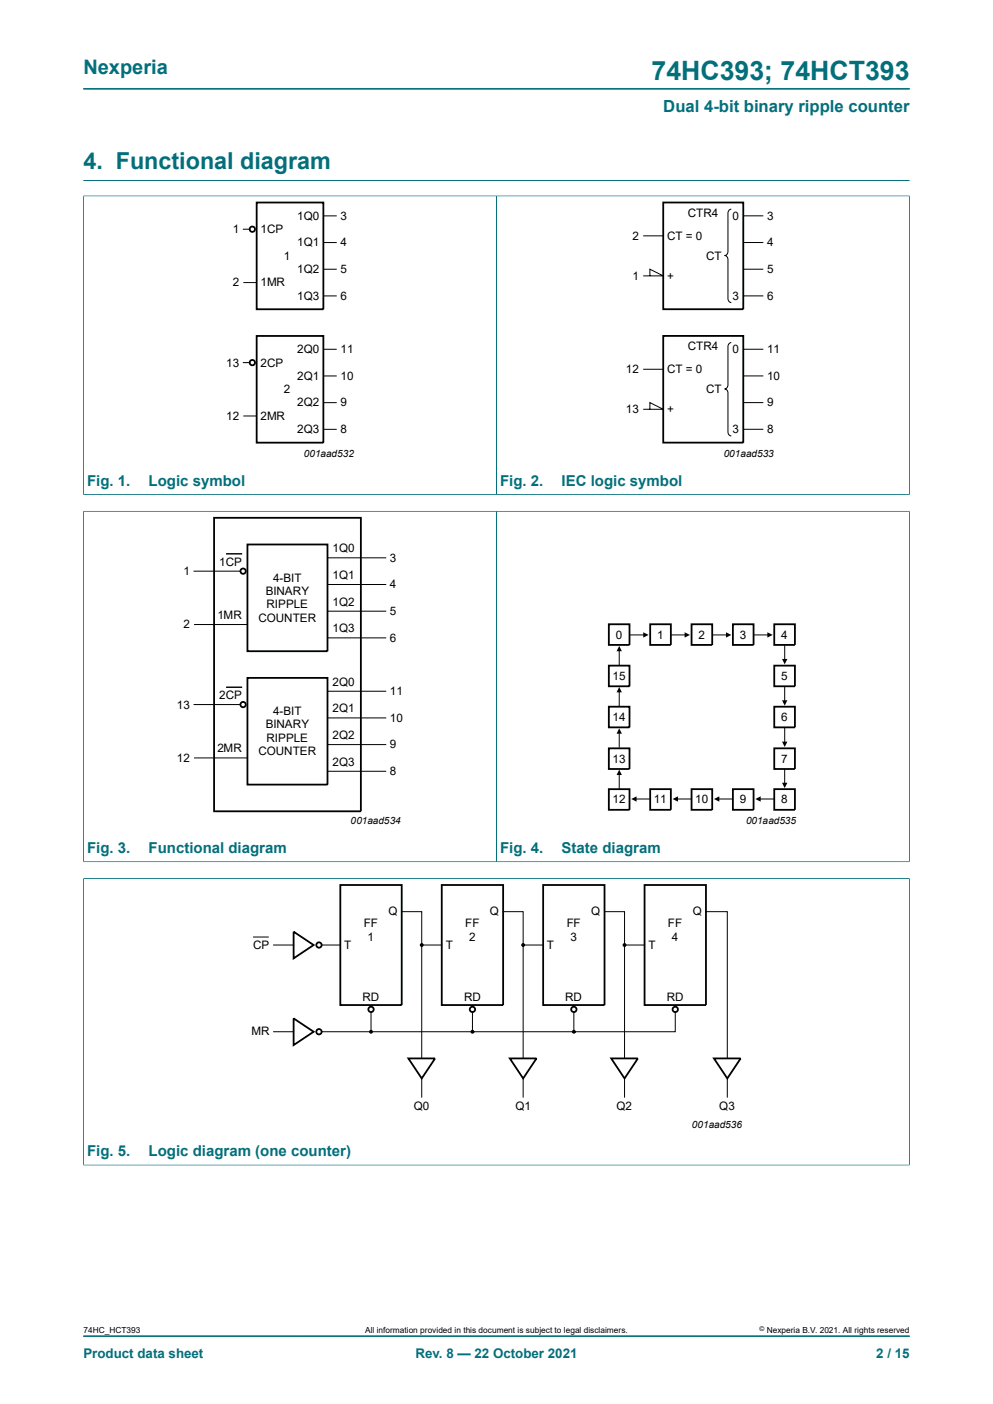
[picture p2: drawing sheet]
<svg xmlns="http://www.w3.org/2000/svg" width="210mm" height="297mm" viewBox="0 0 210 297" stroke-linecap="round" stroke-linejoin="round" font-family="sans-serif">
<g fill="none" stroke="#036f7b" stroke-width=".21">
<path d="M17.6 18.8h174.8M17.6 38.2h174.8M17.6 41.5h174.8M17.6 41.4v63.3M105 41.5v63.1M192.4 41.4v63.3M17.6 104.6h174.8M17.6 108.2h174.8M17.6 108.1v74.3M105 108.2v74.1M192.4 108.1v74.3M17.6 182.3h174.8"/>
<path d="M17.6 185.8h174.8M17.6 185.8v60.7M192.4 185.8v60.7M17.6 246.5h174.8M17.6 282.6h174.8"/>
</g>
<g fill="none" stroke="#000" stroke-width=".21">
<path d="M51.5 48.5h1.3M51.5 59.8h2.8M68.4 45.7h2.8M68.4 51.3h2.8M68.4 57h2.8M136 58.4h4.3l-2.9-1.5v1.5M136 49.9h4.3M154.7 44.2a.79 .79 0 0 0-.8 .9v8.1a.79 .79 0 0 1-.7 .9 .79 .79 0 0 1 .7 .8v8.3a.79 .79 0 0 0 .8 .8M157.2 45.7h4.2M157.2 51.3h4.2M157.2 56.9h4.2M51.5 76.7h1.3"/>
<path d="M68.4 62.6h2.8M68.4 73.9h2.8M68.4 79.5h2.8M136 78.1h4.3M154.7 72.5a.79 .79 0 0 0-.8 .8v8.1a.79 .79 0 0 1-.7 .9 .79 .79 0 0 1 .7 .8v8.3a.79 .79 0 0 0 .8 .8M157.2 62.6h4.2M157.2 79.5h4.2M157.2 73.9h4.2M51.5 88h2.8M68.4 85.2h2.8M68.4 90.8h2.8M136 86.6h4.3l-2.9-1.4v1.4"/>
<path d="M157.2 85.2h4.2M157.2 90.8h4.2M47.8 117.2h3.4M69.3 118h12.4M41 120.8h9.8M41 132.1h11.3M69.3 123.6h12.4M69.3 129.3h12.4M69.3 134.9h12.4M131 137.3v3.3M133.2 134.3h3.3M142 134.3h3.2"/>
<path d="M150.7 134.3h3.3M159.5 134.3h3.2M166 136.6v3.2M41 149h9.8M47.8 145.4h3.4M69.3 146.2h12.4M69.3 151.9h12.4M69.3 157.5h12.4M131 146v3.3M131 154.8v3.2M165.9 145.3v3.3M166 154.1v3.2"/>
<path d="M41 160.3h11.3M69.3 163.2h12.4M131 163.5v3.3M134.2 169h3.2M142.9 169h3.3M151.7 169h3.2M160.4 169h3.3M165.9 162.8v3.2M53.6 198.2h3.1M57.9 199.9h4.2M68 199.9h4M85 192.9h4.2v31"/>
<path d="M89.2 199.9h4.2M106.4 192.9h4.2v31M110.6 199.9h4.3M127.8 192.9h4.3v31M132.1 199.9h4.2M149.3 192.9h4.5v31M57.9 218.3h4.2M78.5 214.1v4.2M99.9 214.1v4.2M121.4 214.1v4.2M142.8 214.1v4.2h-74.8M89.2 228.1v4"/>
<path d="M110.6 228.1v4M132.1 228.1v4M153.8 228.1v4"/>
</g>
<g fill="none" stroke="#000" stroke-width=".38">
<path d="M54.3 42.8h14.1v22.6h-14.1zM140.3 42.8h16.9v22.6h-16.9zM54.3 71.1h14.1v22.5h-14.1zM140.3 71.1h16.9v22.5h-16.9zM45.3 109.5h31v62.1h-31zM52.3 115.2h17v22.6h-17zM128.8 132.1h4.3v4.3h-4.3zM137.5 132.1h4.4v4.3h-4.4zM146.2 132.1h4.4v4.3h-4.4zM155 132.1h4.4v4.3h-4.4zM163.7 132.1h4.4v4.3h-4.4zM52.3 143.4h17v22.6h-17z"/>
<path d="M128.8 140.8h4.3v4.4h-4.3zM128.8 149.5h4.3v4.4h-4.3zM128.8 158.3h4.3v4.4h-4.3zM163.7 140.8h4.4v4.4h-4.4zM163.7 149.5h4.4v4.4h-4.4zM163.7 158.3h4.4v4.4h-4.4zM128.8 166.9h4.3v4.4h-4.3zM137.5 166.9h4.4v4.4h-4.4zM146.2 166.9h4.4v4.4h-4.4zM155 166.9h4.4v4.4h-4.4zM163.7 166.9h4.4v4.4h-4.4zM62.1 197.1l4.2 2.8-4.2 2.8z"/>
<path d="M72 187.2h13v25.4h-13zM93.4 187.2h13v25.4h-13zM114.9 187.2h12.9v25.4h-12.9zM136.3 187.2h13v25.4h-13zM62.1 215.4l4.2 2.9-4.2 2.8zM86.4 223.9h5.6l-2.8 4.2zM107.8 223.9h5.7l-2.9 4.2zM129.3 223.9h5.6l-2.8 4.2zM151 223.9h5.6l-2.8 4.2z"/>
<circle cx="53.4" cy="48.5" r=".56"/>
<circle cx="53.4" cy="76.7" r=".56"/>
<circle cx="51.4" cy="120.8" r=".56"/>
<circle cx="51.4" cy="149" r=".56"/>
<circle cx="67.5" cy="199.9" r=".57"/>
<circle cx="67.5" cy="218.3" r=".57"/>
<circle cx="78.5" cy="213.5" r=".56"/>
<circle cx="99.9" cy="213.5" r=".56"/>
<circle cx="121.4" cy="213.5" r=".56"/>
<circle cx="142.8" cy="213.5" r=".56"/>
</g>
<g fill="#000">
<path d="M131 136.6l.5 1.2h-1.1zM136 133.7l1.2 .6-1.2 .6zM144.8 133.7l1.1 .6-1.1 .6zM153.5 133.7l1.2 .6-1.2 .6zM162.3 133.7l1.1 .6-1.1 .6zM131 145.3l.5 1.2h-1.1zM131 154.1l.5 1.1h-1.1zM165.4 148.1h1.1l-.6 1.2zM165.4 156.9h1.1l-.5 1.1zM165.4 139.4h1.1l-.5 1.1zM131 162.8l.5 1.1h-1.1zM133.5 169l1.1-.5v1.1z"/>
<path d="M142.2 169l1.2-.5v1.1zM151 169l1.1-.5v1.1zM159.7 169l1.2-.5v1.1zM165.4 165.6h1.1l-.6 1.1z"/>
<circle cx="89.2" cy="199.9" r=".28"/>
<circle cx="110.6" cy="199.9" r=".28"/>
<circle cx="132.1" cy="199.9" r=".28"/>
<circle cx="78.5" cy="218.3" r=".28"/>
<circle cx="99.9" cy="218.3" r=".28"/>
<circle cx="121.4" cy="218.3" r=".28"/>
</g>
<g fill="none" stroke="#000" stroke-width=".25">
<circle cx="89.2" cy="199.9" r=".28"/>
<circle cx="110.6" cy="199.9" r=".28"/>
<circle cx="132.1" cy="199.9" r=".28"/>
<circle cx="78.5" cy="218.3" r=".28"/>
<circle cx="99.9" cy="218.3" r=".28"/>
<circle cx="121.4" cy="218.3" r=".28"/>
</g>
<text font-size="5.6" fill="#036f7b" x="137.8" y="16.8">74HC393; 74HCT393</text>
<text font-size="4.9" fill="#036f7b" x="17.6" y="35.9">4. Functional diagram</text>
<text font-size="4.2" fill="#036f7b" x="17.6" y="15.6">Nexperia</text>
<text font-size="3.5" fill="#036f7b" x="140.3" y="23.7">Dual 4-bit binary ripple counter</text>
<g font-size="3.2" fill="#036f7b">
<text x="18.4" y="102.8">Fig. 1.</text>
<text x="31.4" y="102.8">Logic symbol</text>
<text x="105.8" y="102.8">Fig. 2.</text>
<text x="118.8" y="102.8">IEC logic symbol</text>
<text x="18.4" y="180.4">Fig. 3.</text>
<text x="31.4" y="180.4">Functional diagram</text>
<text x="105.8" y="180.4">Fig. 4.</text>
<text x="118.8" y="180.4">State diagram</text>
<text x="18.4" y="244.6">Fig. 5.</text>
<text x="31.4" y="244.6">Logic diagram (one counter)</text>
</g>
<g font-size="2.8" fill="#036f7b">
<text x="17.6" y="287.2">Product data sheet</text>
<text x="87.9" y="287.2">Rev. 8 — 22 October 2021</text>
<text x="185.3" y="287.2">2 / 15</text>
</g>
<g font-size="2.5">
<text x="62.8" y="46.5">1Q0</text>
<text x="72" y="46.5">3</text>
<text x="145.5" y="45.9">CTR4</text>
<text x="154.9" y="46.5">0</text>
<text x="162.2" y="46.5">3</text>
<text x="49.2" y="49.3">1</text>
<text x="55.1" y="49.3">1CP</text>
<text x="62.8" y="52.1">1Q1</text>
<text x="72" y="52.1">4</text>
<text x="133.8" y="50.7">2</text>
<text x="141.1" y="50.7">CT = 0</text>
<text x="162.2" y="52.1">4</text>
<text x="60" y="54.9">1</text>
<text x="62.8" y="57.8">1Q2</text>
<text x="72" y="57.8">5</text>
<text x="133.8" y="59.2">1</text>
<text x="141.1" y="59.2">+</text>
<text x="149.3" y="54.9">CT</text>
<text x="162.2" y="57.8">5</text>
<text x="49.2" y="60.6">2</text>
<text x="55.1" y="60.6">1MR</text>
<text x="62.8" y="63.4">1Q3</text>
<text x="72" y="63.4">6</text>
<text x="154.9" y="63.4">3</text>
<text x="162.2" y="63.4">6</text>
<text x="47.8" y="77.5">13</text>
<text x="55.1" y="77.5">2CP</text>
<text x="62.8" y="74.7">2Q0</text>
<text x="72" y="74.7">11</text>
<text x="145.5" y="74.1">CTR4</text>
<text x="154.9" y="74.7">0</text>
<text x="162.2" y="74.7">11</text>
<text x="60" y="83.2">2</text>
<text x="62.8" y="80.3">2Q1</text>
<text x="72" y="80.3">10</text>
<text x="132.4" y="78.9">12</text>
<text x="141.1" y="78.9">CT = 0</text>
<text x="149.3" y="83.2">CT</text>
<text x="162.2" y="80.3">10</text>
<text x="47.8" y="88.8">12</text>
<text x="55.1" y="88.8">2MR</text>
<text x="62.8" y="86">2Q2</text>
<text x="72" y="86">9</text>
<text x="132.4" y="87.4">13</text>
<text x="141.1" y="87.4">+</text>
<text x="162.2" y="86">9</text>
<text x="62.8" y="91.6">2Q3</text>
<text x="72" y="91.6">8</text>
<text x="154.9" y="91.6">3</text>
<text x="162.2" y="91.6">8</text>
<text x="46.3" y="119.7">1CP</text>
<text x="70.3" y="116.9">1Q0</text>
<text x="82.5" y="118.8">3</text>
<text x="38.8" y="121.6">1</text>
<text x="56.2" y="125.9">BINARY</text>
<text x="57.8" y="123">4-BIT</text>
<text x="70.3" y="122.5">1Q1</text>
<text x="82.5" y="124.5">4</text>
<text x="46" y="131">1MR</text>
<text x="54.7" y="131.5">COUNTER</text>
<text x="56.4" y="128.7">RIPPLE</text>
<text x="70.3" y="128.2">1Q2</text>
<text x="82.5" y="130.1">5</text>
<text x="38.8" y="132.9">2</text>
<text x="70.3" y="133.7">1Q3</text>
<text x="82.5" y="135.8">6</text>
<text x="130.2" y="135.1">0</text>
<text x="139" y="135.1">1</text>
<text x="147.7" y="135.1">2</text>
<text x="156.5" y="135.1">3</text>
<text x="165.2" y="135.1">4</text>
<text x="129.5" y="143.8">15</text>
<text x="165.2" y="143.8">5</text>
<text x="37.4" y="149.9">13</text>
<text x="46.3" y="147.9">2CP</text>
<text x="70.3" y="145.1">2Q0</text>
<text x="82.5" y="147">11</text>
<text x="56.2" y="154.1">BINARY</text>
<text x="57.8" y="151.3">4-BIT</text>
<text x="70.3" y="150.7">2Q1</text>
<text x="82.5" y="152.7">10</text>
<text x="129.5" y="152.5">14</text>
<text x="165.2" y="152.5">6</text>
<text x="37.4" y="161.1">12</text>
<text x="46" y="159.1">2MR</text>
<text x="54.7" y="159.7">COUNTER</text>
<text x="56.4" y="156.9">RIPPLE</text>
<text x="70.3" y="156.4">2Q2</text>
<text x="82.5" y="158.3">9</text>
<text x="129.5" y="161.3">13</text>
<text x="165.2" y="161.3">7</text>
<text x="70.3" y="162">2Q3</text>
<text x="82.5" y="164">8</text>
<text x="129.5" y="169.9">12</text>
<text x="138.3" y="169.9">11</text>
<text x="147" y="169.9">10</text>
<text x="156.5" y="169.9">9</text>
<text x="165.2" y="169.9">8</text>
<text x="76.9" y="196.2">FF</text>
<text x="82.1" y="193.6">Q</text>
<text x="98.4" y="196.2">FF</text>
<text x="103.6" y="193.6">Q</text>
<text x="119.8" y="196.2">FF</text>
<text x="125.1" y="193.6">Q</text>
<text x="141.2" y="196.2">FF</text>
<text x="146.5" y="193.6">Q</text>
<text x="53.5" y="200.7">CP</text>
<text x="72.8" y="200.7">T</text>
<text x="77.7" y="199">1</text>
<text x="94.3" y="200.7">T</text>
<text x="99.2" y="199">2</text>
<text x="115.7" y="200.7">T</text>
<text x="120.7" y="199">3</text>
<text x="137.1" y="200.7">T</text>
<text x="142.1" y="199">4</text>
<text x="76.7" y="211.7">RD</text>
<text x="98.1" y="211.7">RD</text>
<text x="119.5" y="211.7">RD</text>
<text x="141" y="211.7">RD</text>
<text x="53.2" y="219">MR</text>
<text x="87.5" y="234.9">Q0</text>
<text x="109" y="234.9">Q1</text>
<text x="130.4" y="234.9">Q2</text>
<text x="152.1" y="234.9">Q3</text>
</g>
<g font-size="2.1">
<text x="64.3" y="96.7">001aad532</text>
<text x="153.1" y="96.7">001aad533</text>
<text x="74.2" y="174.4">001aad534</text>
<text x="157.8" y="174.4">001aad535</text>
<text x="146.3" y="238.5">001aad536</text>
</g>
<g font-size="1.8">
<text x="17.6" y="282">74HC_HCT393</text>
<text x="77.2" y="282">All information provided in this document is subject to legal disclaimers.</text>
<text x="162.2" y="282">Nexperia B.V. 2021. All rights reserved</text>
</g>
<text font-size="1.4" x="160.6" y="281.6">©</text>
</svg>
